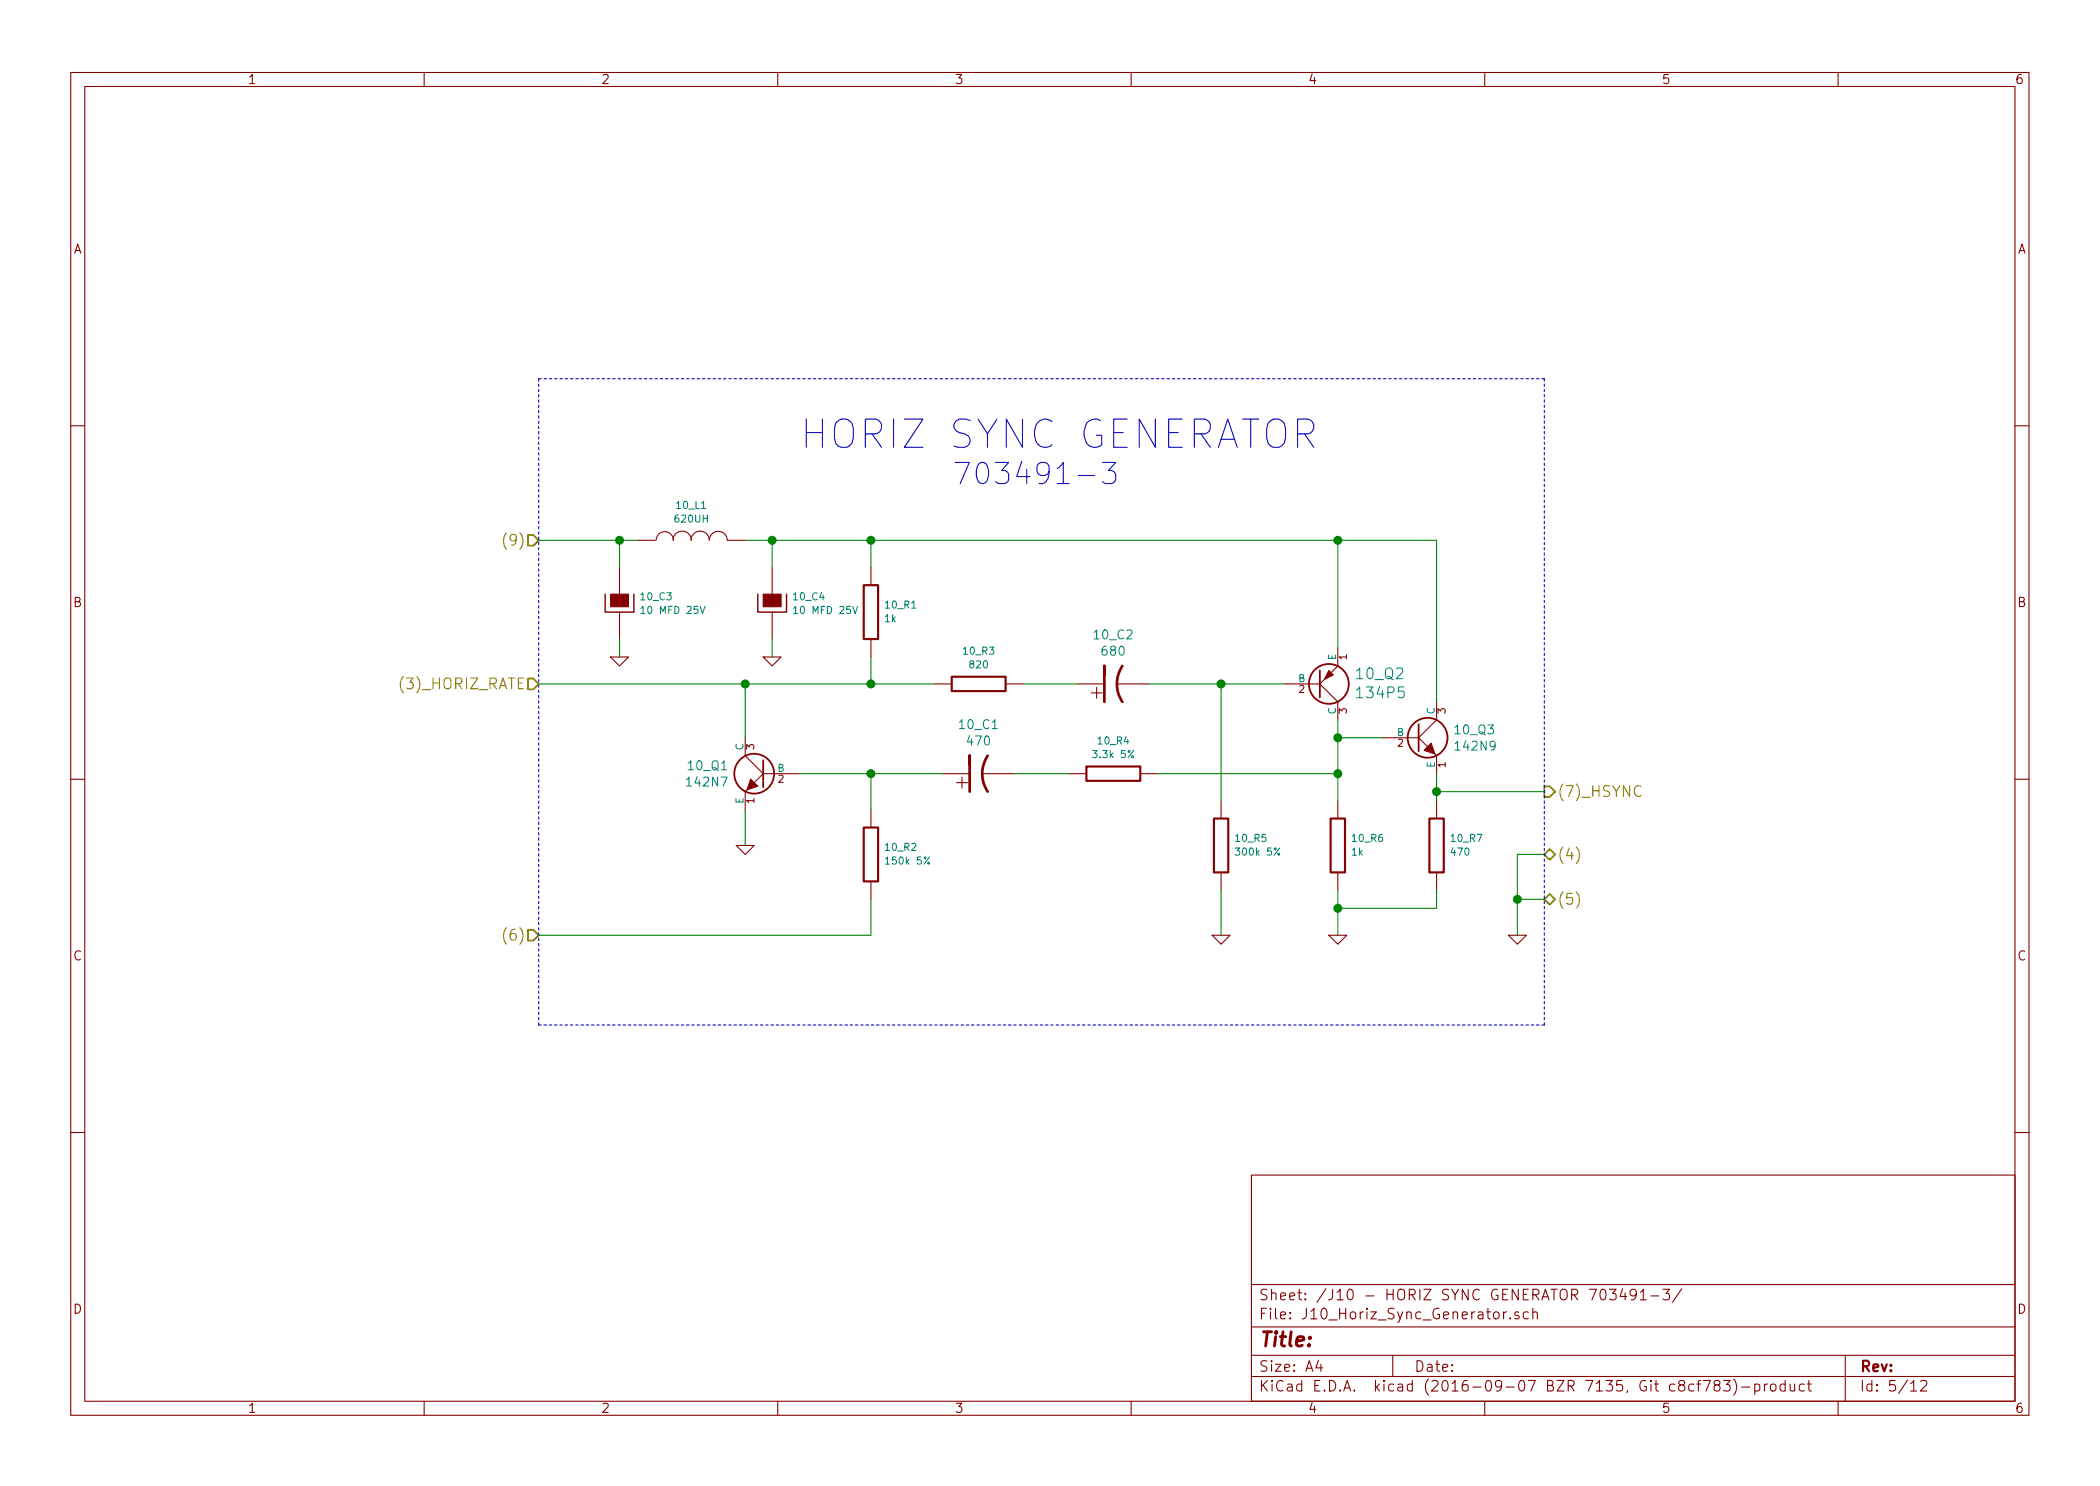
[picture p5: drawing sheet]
EESchema Schematic File Version 2
LIBS:power
LIBS:device
LIBS:transistors
LIBS:conn
LIBS:linear
LIBS:regul
LIBS:74xx
LIBS:cmos4000
LIBS:adc-dac
LIBS:memory
LIBS:xilinx
LIBS:microcontrollers
LIBS:dsp
LIBS:microchip
LIBS:analog_switches
LIBS:motorola
LIBS:texas
LIBS:intel
LIBS:audio
LIBS:interface
LIBS:digital-audio
LIBS:philips
LIBS:display
LIBS:cypress
LIBS:siliconi
LIBS:opto
LIBS:atmel
LIBS:contrib
LIBS:valves
LIBS:ferrite
LIBS:conn_22x2
LIBS:MagnavoxOdyssey1-cache
EELAYER 25 0
EELAYER END
$Descr A4 11693 8268
encoding utf-8
Sheet 5 12
Title ""
Date ""
Rev ""
Comp ""
Comment1 ""
Comment2 ""
Comment3 ""
Comment4 ""
$EndDescr
$Comp
L NPN 10_Q1
U 1 1
P 4250 4300
F 0 "10_Q1" H 4440 4346 50  0000 L CNN
F 1 "142N7" H 4440 4255 50  0000 L CNN
F 2 "" H 4250 4300 60  0000 C CNN
F 3 "" H 4250 4300 60  0000 C CNN
	1    4250 4300
	-1   0    0    -1  
$EndComp
$Comp
L NPN 10_Q3
U 1 1
P 7900 4100
F 0 "10_Q3" H 8091 4146 50  0000 L CNN
F 1 "142N9" H 8091 4055 50  0000 L CNN
F 2 "" H 7900 4100 60  0000 C CNN
F 3 "" H 7900 4100 60  0000 C CNN
	1    7900 4100
	1    0    0    -1  
$EndComp
$Comp
L PNP 10_Q2
U 1 1
P 7350 3800
F 0 "10_Q2" H 7541 3747 60  0000 L CNN
F 1 "134P5" H 7541 3853 60  0000 L CNN
F 2 "" H 7350 3800 60  0000 C CNN
F 3 "" H 7350 3800 60  0000 C CNN
	1    7350 3800
	1    0    0    1   
$EndComp
$Comp
L CP1 10_C1
U 1 1
P 5450 4300
F 0 "10_C1" V 5720 4300 50  0000 C CNN
F 1 "470" V 5629 4300 50  0000 C CNN
F 2 "" H 5450 4300 60  0000 C CNN
F 3 "" H 5450 4300 60  0000 C CNN
	1    5450 4300
	0    -1   -1   0   
$EndComp
$Comp
L R 10_R4
U 1 1
P 6200 4300
F 0 "10_R4" V 6015 4300 40  0000 C CNN
F 1 "3.3k 5%" V 6091 4300 40  0000 C CNN
F 2 "" V 6130 4300 30  0000 C CNN
F 3 "" H 6200 4300 30  0000 C CNN
	1    6200 4300
	0    1    1    0   
$EndComp
$Comp
L R 10_R2
U 1 1
P 4850 4750
F 0 "10_R2" H 4779 4712 40  0000 R CNN
F 1 "150k 5%" H 4779 4788 40  0000 R CNN
F 2 "" V 4780 4750 30  0000 C CNN
F 3 "" H 4850 4750 30  0000 C CNN
	1    4850 4750
	-1   0    0    1   
$EndComp
$Comp
L R 10_R5
U 1 1
P 6800 4700
F 0 "10_R5" H 6729 4662 40  0000 R CNN
F 1 "300k 5%" H 6729 4738 40  0000 R CNN
F 2 "" V 6730 4700 30  0000 C CNN
F 3 "" H 6800 4700 30  0000 C CNN
	1    6800 4700
	-1   0    0    1   
$EndComp
$Comp
L R 10_R3
U 1 1
P 5450 3800
F 0 "10_R3" V 5265 3800 40  0000 C CNN
F 1 "820" V 5341 3800 40  0000 C CNN
F 2 "" V 5380 3800 30  0000 C CNN
F 3 "" H 5450 3800 30  0000 C CNN
	1    5450 3800
	0    1    1    0   
$EndComp
$Comp
L CP1 10_C2
U 1 1
P 6200 3800
F 0 "10_C2" V 6470 3800 50  0000 C CNN
F 1 "680" V 6379 3800 50  0000 C CNN
F 2 "" H 6200 3800 60  0000 C CNN
F 3 "" H 6200 3800 60  0000 C CNN
	1    6200 3800
	0    -1   -1   0   
$EndComp
$Comp
L R 10_R1
U 1 1
P 4850 3400
F 0 "10_R1" H 4779 3362 40  0000 R CNN
F 1 "1k" H 4779 3438 40  0000 R CNN
F 2 "" V 4780 3400 30  0000 C CNN
F 3 "" H 4850 3400 30  0000 C CNN
	1    4850 3400
	-1   0    0    1   
$EndComp
$Comp
L R 10_R6
U 1 1
P 7450 4700
F 0 "10_R6" H 7379 4662 40  0000 R CNN
F 1 "1k" H 7379 4738 40  0000 R CNN
F 2 "" V 7380 4700 30  0000 C CNN
F 3 "" H 7450 4700 30  0000 C CNN
	1    7450 4700
	-1   0    0    1   
$EndComp
$Comp
L R 10_R7
U 1 1
P 8000 4700
F 0 "10_R7" H 7929 4662 40  0000 R CNN
F 1 "470" H 7929 4738 40  0000 R CNN
F 2 "" V 7930 4700 30  0000 C CNN
F 3 "" H 8000 4700 30  0000 C CNN
	1    8000 4700
	-1   0    0    1   
$EndComp
Wire Wire Line
	7450 4000 7450 4450
Wire Wire Line
	7450 4100 7700 4100
Wire Wire Line
	7450 4300 6450 4300
Connection ~ 7450 4100
Wire Wire Line
	5950 4300 5650 4300
Wire Wire Line
	4450 4300 5250 4300
Wire Wire Line
	4850 4500 4850 4300
Connection ~ 4850 4300
Wire Wire Line
	6800 4450 6800 3800
Wire Wire Line
	6400 3800 7150 3800
Connection ~ 6800 3800
Wire Wire Line
	6000 3800 5700 3800
Wire Wire Line
	4150 3800 4150 4100
Wire Wire Line
	3000 3800 5200 3800
Wire Wire Line
	4850 3650 4850 3800
Connection ~ 4850 3800
Wire Wire Line
	4850 3000 4850 3150
Wire Wire Line
	4150 3000 8000 3000
Wire Wire Line
	7450 3000 7450 3600
Wire Wire Line
	8000 3000 8000 3900
Connection ~ 7450 3000
Connection ~ 7450 4300
Wire Wire Line
	8000 4300 8000 4450
Wire Wire Line
	7450 4950 7450 5200
Wire Wire Line
	7450 5050 8000 5050
Wire Wire Line
	8000 5050 8000 4950
$Comp
L GND #PWR057
U 1 1
P 7450 5200
F 0 "#PWR057" H 7450 5200 30  0001 C CNN
F 1 "GND" H 7450 5130 30  0001 C CNN
F 2 "" H 7450 5200 60  0001 C CNN
F 3 "" H 7450 5200 60  0001 C CNN
	1    7450 5200
	1    0    0    -1  
$EndComp
$Comp
L GND #PWR058
U 1 1
P 6800 5200
F 0 "#PWR058" H 6800 5200 30  0001 C CNN
F 1 "GND" H 6800 5130 30  0001 C CNN
F 2 "" H 6800 5200 60  0001 C CNN
F 3 "" H 6800 5200 60  0001 C CNN
	1    6800 5200
	1    0    0    -1  
$EndComp
Connection ~ 7450 5050
Wire Wire Line
	6800 4950 6800 5200
$Comp
L GND #PWR059
U 1 1
P 4150 4700
F 0 "#PWR059" H 4150 4700 30  0001 C CNN
F 1 "GND" H 4150 4630 30  0001 C CNN
F 2 "" H 4150 4700 60  0001 C CNN
F 3 "" H 4150 4700 60  0001 C CNN
	1    4150 4700
	1    0    0    -1  
$EndComp
Wire Wire Line
	4150 4500 4150 4700
Text HLabel 3000 3800 0    60   Input ~ 0
(3)_HORIZ_RATE
Connection ~ 4150 3800
Text HLabel 8600 4400 2    60   Output ~ 0
(7)_HSYNC
Wire Wire Line
	8600 4400 8000 4400
Connection ~ 8000 4400
Text HLabel 8600 4750 2    60   BiDi ~ 0
(4)
Text HLabel 8600 5000 2    60   BiDi ~ 0
(5)
$Comp
L GND #PWR060
U 1 1
P 8450 5200
F 0 "#PWR060" H 8450 5200 30  0001 C CNN
F 1 "GND" H 8450 5130 30  0001 C CNN
F 2 "" H 8450 5200 60  0001 C CNN
F 3 "" H 8450 5200 60  0001 C CNN
	1    8450 5200
	1    0    0    -1  
$EndComp
Wire Wire Line
	8600 5000 8450 5000
Wire Wire Line
	8450 4750 8450 5200
Wire Wire Line
	8450 4750 8600 4750
Connection ~ 8450 5000
Text HLabel 3000 5200 0    60   Input ~ 0
(6)
Wire Wire Line
	4850 5000 4850 5200
Wire Wire Line
	4850 5200 3000 5200
Text HLabel 3000 3000 0    60   Input ~ 0
(9)
$Comp
L CAPAPOL 10_C3
U 1 1
P 3450 3350
F 0 "10_C3" H 3559 3388 40  0000 L CNN
F 1 "10 MFD 25V" H 3559 3312 40  0000 L CNN
F 2 "" H 3550 3200 30  0000 C CNN
F 3 "" H 3450 3350 300 0000 C CNN
	1    3450 3350
	1    0    0    -1  
$EndComp
$Comp
L CAPAPOL 10_C4
U 1 1
P 4300 3350
F 0 "10_C4" H 4409 3388 40  0000 L CNN
F 1 "10 MFD 25V" H 4409 3312 40  0000 L CNN
F 2 "" H 4400 3200 30  0000 C CNN
F 3 "" H 4300 3350 300 0000 C CNN
	1    4300 3350
	1    0    0    -1  
$EndComp
$Comp
L INDUCTOR 10_L1
U 1 1
P 3850 3000
F 0 "10_L1" V 4043 3000 40  0000 C CNN
F 1 "620UH" V 3967 3000 40  0000 C CNN
F 2 "" H 3850 3000 60  0000 C CNN
F 3 "" H 3850 3000 60  0000 C CNN
	1    3850 3000
	0    -1   -1   0   
$EndComp
$Comp
L GND #PWR061
U 1 1
P 4300 3650
F 0 "#PWR061" H 4300 3650 30  0001 C CNN
F 1 "GND" H 4300 3580 30  0001 C CNN
F 2 "" H 4300 3650 60  0001 C CNN
F 3 "" H 4300 3650 60  0001 C CNN
	1    4300 3650
	1    0    0    -1  
$EndComp
$Comp
L GND #PWR062
U 1 1
P 3450 3650
F 0 "#PWR062" H 3450 3650 30  0001 C CNN
F 1 "GND" H 3450 3580 30  0001 C CNN
F 2 "" H 3450 3650 60  0001 C CNN
F 3 "" H 3450 3650 60  0001 C CNN
	1    3450 3650
	1    0    0    -1  
$EndComp
Wire Wire Line
	4300 3150 4300 3000
Connection ~ 4850 3000
Connection ~ 4300 3000
Wire Wire Line
	4300 3550 4300 3650
Wire Wire Line
	3450 3550 3450 3650
Wire Wire Line
	3450 3150 3450 3000
Wire Wire Line
	3000 3000 3550 3000
Connection ~ 3450 3000
Wire Notes Line
	3000 2100 3000 5700
Wire Notes Line
	3000 5700 8600 5700
Wire Notes Line
	8600 5700 8600 2100
Wire Notes Line
	8600 2100 3000 2100
Text Notes 4450 2500 0    157  ~ 0
HORIZ SYNC GENERATOR
Text Notes 5300 2700 0    118  ~ 0
703491-3
$EndSCHEMATC
